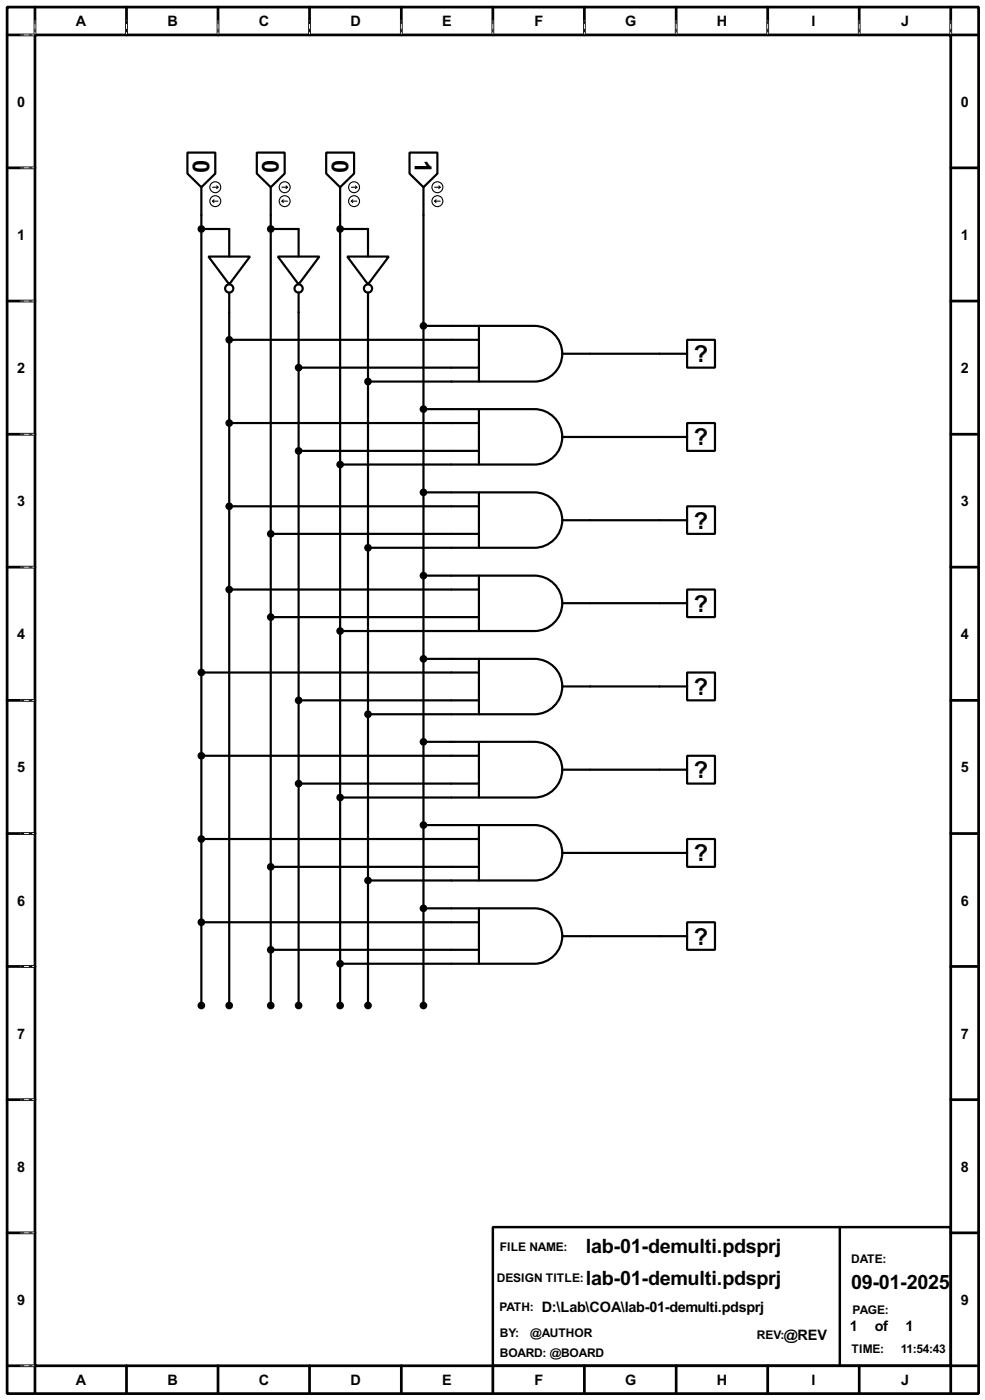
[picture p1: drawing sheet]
<svg xmlns="http://www.w3.org/2000/svg" width="180mm" height="256mm" viewBox="0 0 180 256" stroke-linecap="round" stroke-linejoin="round" font-family="sans-serif">
<g fill="none" stroke="#000" stroke-width=".5">
<path d="M1.3 1.3h177.8v254h-177.8zM6.4 6.4h167.6v243.8h-167.6zM6.4 1.3v5.1h-5.1M23.2 1.3v5.1M39.9 1.3v5.1M56.7 1.3v5.1M73.5 1.3v5.1M90.2 1.3v5.1M107 1.3v5.1M123.8 1.3v5.1M140.5 1.3v5.1M157.3 1.3v5.1"/>
<path d="M174 1.3v5.1h5.1M1.3 30.8h5.1M174 30.8h5.1M1.3 55.2h5.1M174 55.2h5.1M1.3 79.6h5.1M174 79.6h5.1M1.3 103.9h5.1M174 103.9h5.1M1.3 128.3h5.1M174 128.3h5.1M1.3 152.7h5.1"/>
<path d="M174 152.7h5.1M1.3 177.1h5.1M174 177.1h5.1M1.3 201.5h5.1M174 201.5h5.1M1.3 225.9h5.1M174 225.9h5.1M1.3 250.2h5.1v5.1M23.2 250.2v5.1M39.9 250.2v5.1M56.7 250.2v5.1M73.5 250.2v5.1"/>
<path d="M90.2 250.2v5.1M107 250.2v5.1M123.8 250.2v5.1M140.5 250.2v5.1M157.3 250.2v5.1M179.1 250.2h-5.1v5.1"/>
</g>
<g fill="none" stroke="#fff" stroke-width=".18">
<path d="M3.9 6.4h2.3M6.4 3.9v2.3M23.2 3.9v2.3M39.9 3.9v2.3M56.7 3.9v2.3M73.5 3.9v2.3M90.2 3.9v2.3M107 3.9v2.3M123.8 3.9v2.3M140.5 3.9v2.3M157.3 3.9v2.3M174 3.9v2.3"/>
<path d="M3.9 30.8h2.3M3.9 55.2h2.3M3.9 79.6h2.3M3.9 103.9h2.3M3.9 128.3h2.3M3.9 152.7h2.3M3.9 177.1h2.3M3.9 201.5h2.3M3.9 225.9h2.3M3.9 250.2h2.3"/>
</g>
<g fill="none" stroke="#000" stroke-width=".18" stroke-dasharray=".5 1">
<path d="M3.9 6.4h2.3M6.4 3.9v2.3M23.2 3.9v2.3M39.9 3.9v2.3M56.7 3.9v2.3M73.5 3.9v2.3M90.2 3.9v2.3M107 3.9v2.3M123.8 3.9v2.3M140.5 3.9v2.3M157.3 3.9v2.3M174 3.9v2.3"/>
<path d="M3.9 30.8h2.3M3.9 55.2h2.3M3.9 79.6h2.3M3.9 103.9h2.3M3.9 128.3h2.3M3.9 152.7h2.3M3.9 177.1h2.3M3.9 201.5h2.3M3.9 225.9h2.3M3.9 250.2h2.3"/>
</g>
<path d="M90.2 224.8h83.8v25.4h-83.8zM153.7 224.8v25.4" fill="none" stroke="#000" stroke-width=".45"/>
<g fill="none" stroke="#000" stroke-width=".4">
<path d="M34.3 28h5.1v3.8l-2.5 2.5-2.6-2.5zM36.9 34.3v149.9M47 28h5.1v3.8l-2.5 2.5-2.6-2.5zM49.6 34.3v149.9M59.7 28h5.1v3.8l-2.5 2.5-2.6-2.5zM62.3 34.3v149.9M75 28h5.1v3.8l-2.6 2.5-2.5-2.5zM77.5 34.3v149.9M36.9 42h5.1v5M38.2 47h7.6l-3.8 5.1zM42 53.6v130.6M49.6 42h5.1v5"/>
<path d="M50.9 47h7.6l-3.8 5.1zM54.7 53.6v130.6M62.3 42h5.1v5M63.6 47h7.6l-3.8 5.1zM67.4 53.6v130.6M77.5 59.7h10.2M87.7 59.7h10.1a5.1 5.1 0 0 1 5.1 5.1 5.1 5.1 0 0 1-5.1 5.1h-10.1zM42 62.3h45.7M42 77.5h45.7M54.7 67.4h33M67.4 69.9h20.3M77.5 75h10.2"/>
<path d="M87.7 75h10.1a5.1 5.1 0 0 1 5.1 5 5.1 5.1 0 0 1-5.1 5.1h-10.1zM102.9 64.8h22.9M125.8 62.3h5.1v5.1h-5.1zM125.8 77.5h5.1v5.1h-5.1zM42 92.8h45.7M49.6 97.8h38.1M54.7 82.6h33M62.3 85.1h25.4M77.5 90.2h10.2M87.7 90.2h10.1a5.1 5.1 0 0 1 5.1 5.1 5.1 5.1 0 0 1-5.1 5.1h-10.1zM102.9 80.1h22.9M102.9 95.3h22.9"/>
<path d="M125.8 92.8h5.1v5h-5.1zM42 108h45.7M49.6 113.1h38.1M62.3 115.6h25.4M67.4 100.4h20.3M77.5 105.5h10.2M87.7 105.5h10.1a5.1 5.1 0 0 1 5.1 5 5.1 5.1 0 0 1-5.1 5.1h-10.1zM102.9 110.5h22.9M125.8 108h5.1v5.1h-5.1zM36.9 123.2h50.8M36.9 138.5h50.8M54.7 128.3h33"/>
<path d="M67.4 130.9h20.3M77.5 120.7h10.2M77.5 135.9h10.2M87.7 120.7h10.1a5.1 5.1 0 0 1 5.1 5.1 5.1 5.1 0 0 1-5.1 5.1h-10.1zM87.7 135.9h10.1a5.1 5.1 0 0 1 5.1 5.1 5.1 5.1 0 0 1-5.1 5.1h-10.1zM102.9 125.8h22.9M125.8 123.2h5.1v5.1h-5.1zM125.8 138.5h5.1v5.1h-5.1zM36.9 153.7h50.8M49.6 158.8h38.1M54.7 143.6h33M62.3 146.1h25.4"/>
<path d="M77.5 151.2h10.2M87.7 151.2h10.1a5.1 5.1 0 0 1 5.1 5 5.1 5.1 0 0 1-5.1 5.1h-10.1zM102.9 141h22.9M102.9 156.3h22.9M125.8 153.7h5.1v5.1h-5.1zM36.9 169h50.8M49.6 174h38.1M62.3 176.6h25.4M67.4 161.3h20.3M77.5 166.4h10.2M87.7 166.4h10.1a5.1 5.1 0 0 1 5.1 5.1 5.1 5.1 0 0 1-5.1 5.1h-10.1zM102.9 171.5h22.9"/>
<path d="M125.8 169h5.1v5h-5.1z"/>
<circle cx="41.9" cy="52.9" r=".75"/>
<circle cx="54.6" cy="52.9" r=".75"/>
<circle cx="67.3" cy="52.9" r=".75"/>
</g>
<g fill="none" stroke="#000" stroke-width=".2">
<path d="M38.9 34.3h1M38.9 36.9l.3 .2M38.9 36.9h1M39.2 36.6l-.3 .3M39.7 34.1l.2 .2M39.9 34.3l-.2 .3M51.6 34.3h1M51.6 36.9h1M51.6 36.9l.3 .2M51.9 36.6l-.3 .3M52.4 34.1l.2 .2M52.6 34.3l-.2 .3"/>
<path d="M64.3 34.3h1M64.3 36.9h1M64.3 36.9l.3 .2M64.6 36.6l-.3 .3M65.1 34.1l.2 .2M65.3 34.3l-.2 .3M79.6 34.3h1M79.6 36.9h1M79.6 36.9l.2 .2M79.8 36.6l-.2 .3M80.3 34.1l.3 .2M80.6 34.3l-.3 .3"/>
<circle cx="39.4" cy="36.9" r="1"/>
<circle cx="39.4" cy="34.3" r="1"/>
<circle cx="52.1" cy="34.3" r="1"/>
<circle cx="52.1" cy="36.9" r="1"/>
<circle cx="64.8" cy="34.3" r="1"/>
<circle cx="64.8" cy="36.9" r="1"/>
<circle cx="80" cy="34.3" r="1"/>
<circle cx="80" cy="36.9" r="1"/>
</g>
<g fill="#000" stroke="#000" stroke-width=".4">
<circle cx="36.8" cy="42" r=".5"/>
<circle cx="49.5" cy="42" r=".5"/>
<circle cx="62.2" cy="42" r=".5"/>
<circle cx="77.5" cy="59.7" r=".5"/>
<circle cx="41.9" cy="62.3" r=".5"/>
<circle cx="41.9" cy="77.5" r=".5"/>
<circle cx="54.6" cy="67.4" r=".5"/>
<circle cx="67.3" cy="69.9" r=".5"/>
<circle cx="77.5" cy="75" r=".5"/>
<circle cx="41.9" cy="92.8" r=".5"/>
<circle cx="49.5" cy="97.8" r=".5"/>
<circle cx="54.6" cy="82.6" r=".5"/>
<circle cx="62.2" cy="85.1" r=".5"/>
<circle cx="77.5" cy="90.2" r=".5"/>
<circle cx="41.9" cy="108" r=".5"/>
<circle cx="49.5" cy="113.1" r=".5"/>
<circle cx="62.2" cy="115.6" r=".5"/>
<circle cx="67.3" cy="100.4" r=".5"/>
<circle cx="77.5" cy="105.5" r=".5"/>
<circle cx="36.8" cy="138.5" r=".5"/>
<circle cx="36.8" cy="123.2" r=".5"/>
<circle cx="54.6" cy="128.3" r=".5"/>
<circle cx="67.3" cy="130.9" r=".5"/>
<circle cx="77.5" cy="120.7" r=".5"/>
<circle cx="77.5" cy="135.9" r=".5"/>
<circle cx="36.8" cy="153.7" r=".5"/>
<circle cx="49.5" cy="158.8" r=".5"/>
<circle cx="54.6" cy="143.6" r=".5"/>
<circle cx="62.2" cy="146.1" r=".5"/>
<circle cx="77.5" cy="151.2" r=".5"/>
<circle cx="36.8" cy="169" r=".5"/>
<circle cx="49.5" cy="174" r=".5"/>
<circle cx="62.2" cy="176.6" r=".5"/>
<circle cx="67.3" cy="161.3" r=".5"/>
<circle cx="77.5" cy="166.4" r=".5"/>
<circle cx="36.8" cy="184.2" r=".5"/>
<circle cx="41.9" cy="184.2" r=".5"/>
<circle cx="49.5" cy="184.2" r=".5"/>
<circle cx="54.6" cy="184.2" r=".5"/>
<circle cx="62.2" cy="184.2" r=".5"/>
<circle cx="67.3" cy="184.2" r=".5"/>
<circle cx="77.5" cy="184.2" r=".5"/>
</g>
<g font-size="4.8">
<text x="35.3" y="29.3" transform="rotate(90 35.3 29.3)">0</text>
<text x="48" y="29.3" transform="rotate(90 48 29.3)">0</text>
<text x="60.7" y="29.3" transform="rotate(90 60.7 29.3)">0</text>
<text x="75.9" y="29.4" transform="rotate(90 75.9 29.4)">1</text>
<text x="127" y="66.3">?</text>
<text x="127" y="81.6">?</text>
<text x="127" y="96.9">?</text>
<text x="127" y="112.1">?</text>
<text x="127" y="127.3">?</text>
<text x="127" y="142.6">?</text>
<text x="127" y="157.8">?</text>
<text x="127" y="173.1">?</text>
</g>
<g font-size="4.1">
<text x="107.2" y="229.5">lab-01-demulti.pdsprj</text>
<text x="107.2" y="235.4">lab-01-demulti.pdsprj</text>
<text x="155.8" y="236.1">09-01-2025</text>
</g>
<g font-size="3">
<text x="13.9" y="4.9">A</text>
<text x="30.6" y="4.9">B</text>
<text x="47.4" y="4.9">C</text>
<text x="64.1" y="4.9">D</text>
<text x="80.9" y="4.9">E</text>
<text x="97.8" y="4.9">F</text>
<text x="114.4" y="4.9">G</text>
<text x="131.2" y="4.9">H</text>
<text x="148.5" y="4.9">I</text>
<text x="164.9" y="4.9">J</text>
<text x="3.2" y="19.5">0</text>
<text x="175.9" y="19.5">0</text>
<text x="3.2" y="44">1</text>
<text x="175.9" y="44">1</text>
<text x="3.2" y="68.4">2</text>
<text x="175.9" y="68.4">2</text>
<text x="3.2" y="92.7">3</text>
<text x="175.9" y="92.7">3</text>
<text x="3.2" y="117.1">4</text>
<text x="175.9" y="117.1">4</text>
<text x="3.2" y="141.5">5</text>
<text x="175.9" y="141.5">5</text>
<text x="3.2" y="165.9">6</text>
<text x="175.9" y="165.9">6</text>
<text x="3.2" y="190.3">7</text>
<text x="175.9" y="190.3">7</text>
<text x="3.2" y="214.7">8</text>
<text x="175.9" y="214.7">8</text>
<text x="3.2" y="239.1">9</text>
<text x="175.9" y="239.1">9</text>
<text x="99.1" y="240.4">D:\Lab\COA\lab-01-demulti.pdsprj</text>
<text x="143.5" y="245.5">@REV</text>
<text x="155.6" y="243.9">1</text>
<text x="160.1" y="243.9">of</text>
<text x="165.7" y="243.9">1</text>
<text x="13.9" y="253.8">A</text>
<text x="30.6" y="253.8">B</text>
<text x="47.4" y="253.8">C</text>
<text x="64.1" y="253.8">D</text>
<text x="80.9" y="253.8">E</text>
<text x="97.8" y="253.8">F</text>
<text x="114.4" y="253.8">G</text>
<text x="131.2" y="253.8">H</text>
<text x="148.5" y="253.8">I</text>
<text x="164.9" y="253.8">J</text>
</g>
<g font-size="2.5">
<text x="91.5" y="229.3">FILE NAME:</text>
<text x="155.8" y="231.3">DATE:</text>
<text x="90.9" y="234.9">DESIGN TITLE:</text>
<text x="91.4" y="240.2">PATH:</text>
<text x="91.5" y="245">BY:</text>
<text x="97.1" y="245">@AUTHOR</text>
<text x="138.5" y="245.3">REV:</text>
<text x="156" y="240.7">PAGE:</text>
<text x="91.5" y="248.7">BOARD: @BOARD</text>
<text x="155.8" y="247.8">TIME:</text>
<text x="164.9" y="247.8">11:54:43</text>
</g>
</svg>
